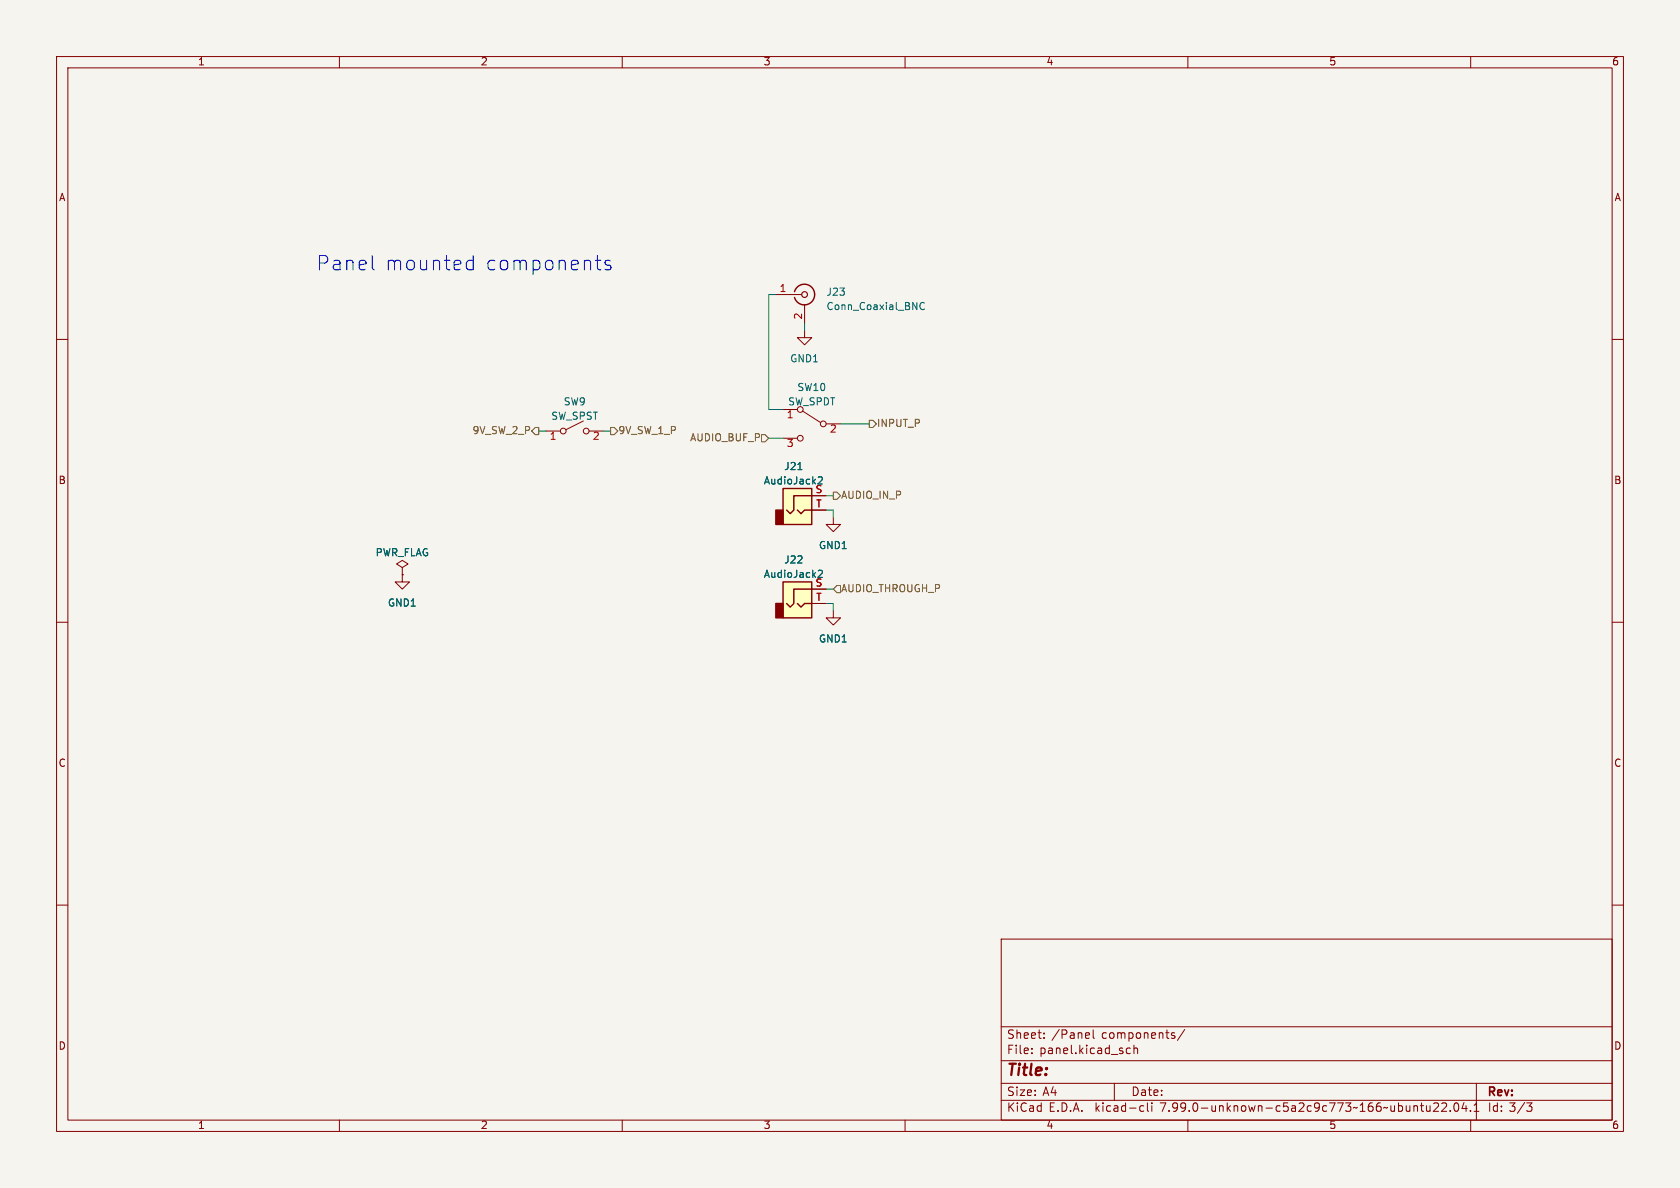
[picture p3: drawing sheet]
<svg xmlns="http://www.w3.org/2000/svg" width="297mm" height="210mm" viewBox="0 0 297 210" stroke-linecap="round" stroke-linejoin="round" font-family="sans-serif">
<path d="M0 0h297v210h-297z" fill="#f5f4ef" stroke="#f5f4ef" stroke-width=".18"/>
<g fill="none" stroke="#840000" stroke-width=".18">
<path d="M10 10h277v190h-277zM12 12h273v186h-273zM60 10v2M110 10v2M160 10v2M210 10v2M260 10v2M10 60h2M137.2 52.1h4.5M142.2 58.4v1.3h-1.2l1.2 1.3 1.3-1.3h-1.3M142.2 53.8v3.4M285 60h2"/>
<path d="M96.5 76.2h2.6M103.1 74.4l-3 1.5M104.1 76.2h2.6M138.4 72.4h2.6M138.4 77.5h2.6M141.9 72.6l3.1 2.1M146 74.9h2.6M143.5 87.6h2.5M143.5 90.2h2.5M147.3 91.4v1.3h1.3l-1.3 1.3-1.3-1.3h1.3M10 110h2M71.1 101.6v1.3h1.3l-1.3 1.2-1.3-1.2h1.3"/>
<path d="M71.1 100.3l1-.6-1-.6-1 .6 1 .6v1.3M71.1 101.6h.1M143.5 104.1h2.5M143.5 106.7h2.5M147.3 108v1.2h1.3l-1.3 1.3-1.3-1.3h1.3M285 110h2M10 160h2M285 160h2M177 166h108v32h-108zM60 198v2M110 198v2M160 198v2"/>
<path d="M177 194.5h108M177 191.5h108M177 187.5h108M177 181.5h108M182.4 186.1v.2M182.4 185.3v.2M184.6 183.4v.2M184.6 182.6v.2M192.4 182.6l.2 .3-.7 .2M192.5 183.5l-.1 .1M193.3 182.1v1.2l.2 .3M197 191.5v3"/>
<path d="M199.3 186.2h.5M199.3 185.3h.5M200.5 185.4l.2-.1h.3l.1 1M200.5 184.8v1.5M201.8 195.5h.4M202.2 196.4l-.4 .1M202.8 195v1.2l.3 .3M203.6 195v.1M203.6 195.5v1M207.3 183.1h.4v.2l-.2 .3h-.3M207.3 182.6h.4M209.4 182l-1.2 1.9"/>
<path d="M210 198v2M251.1 195.5h.6M251.5 196.5h.2M252.2 195.5v.9l.4 .1 .2-.2M252.8 195.5v1M253.5 195.1l.5-.1 .2 .1 .1 .3-.9 1.1h.9M254.9 195.1l.6-.1 .2 .1v.3l-.9 1.1h.9M256.4 196.3v.2M257.2 195h.2a.82 .82 0 0 1 .6 .6 .82 .82 0 0 1-.3 .8l-.2 .1a.81 .81 0 0 1-.6-.7 .81 .81 0 0 1 .3-.8zM258.8 194.9l-.3 1.1h.9M259.2 195.5v1M260 196.3v.2"/>
<path d="M260 198v2M260.6 196.5h.9M260.6 195.4l.4-.4v1.5M261 191.5v6.5M269.9 195h.9l-.5 .5 .5 .2v.5l-.3 .3h-.4"/>
<circle cx="99.6" cy="76.2" r=".51"/>
<circle cx="103.6" cy="76.2" r=".51"/>
<circle cx="141.5" cy="77.5" r=".51"/>
<circle cx="141.5" cy="72.4" r=".51"/>
<circle cx="145.5" cy="74.9" r=".51"/>
</g>
<path d="M140.5 51.6a1.81 1.81 0 0 1 2.8-1 1.81 1.81 0 0 1 0 2.9 1.81 1.81 0 0 1-2.8-.9M138.4 86.4h5.1v6.3h-5.1zM141 90.2l.6 .6 .6-.6h1.3M143.5 87.6h-3.2v2.6l-.6 .6-.6-.6M138.4 102.9h5.1v6.3h-5.1zM141 106.7l.6 .6 .6-.6h1.3M143.5 104.1h-3.2v2.6l-.6 .6-.6-.6" fill="none" stroke="#840000" stroke-width=".25"/>
<circle cx="142.2" cy="52.1" r=".51" fill="none" stroke="#840000" stroke-width=".2"/>
<path d="M163.4 53.6a.6 .6 0 0 0-.8 .4 .6 .6 0 0 0 .6 .7l.2-.1M141.1 83h.7M144.7 84.4l.4-.1 .3 .3-.8 1M144.7 100.9l.4-.1 .3 .4-.8 .9" fill="none" stroke="#006464" stroke-width=".18"/>
<g fill="#ffffc2" stroke="#ffffc2" stroke-width=".18">
<path d="M138.4 102.9h5.1v6.3h-5.1z"/>
<path d="M138.4 86.4h5.1v6.3h-5.1z"/>
</g>
<g fill="#840000" stroke="#840000" stroke-width=".25">
<path d="M137.2 106.7h1.2v2.5h-1.2z"/>
<path d="M137.2 90.2h1.2v2.5h-1.2z"/>
</g>
<path d="M94.6 75.6h.6v1.2h-.6l-.6-.6zM107.9 75.6h.7l.6 .6-.6 .6h-.7zM134.6 76.8h.7l.6 .7-.6 .6h-.7zM153.7 74.3h.6l.6 .6-.6 .7h-.6zM147.3 87h.7l.6 .6-.6 .7h-.7zM148 103.5h.6v1.3h-.6l-.7-.7z" fill="none" stroke="#725600" stroke-width=".18"/>
<path d="M65.9 47.6l.3 .1M82.7 47.6l.2 .1 .8-.1M82.7 46.1l.2-.1 .8 .1M83.7 45.2v2.5M105.3 46h.9M105.7 47.6l.5 .1M107.9 46.1l-.6-.1-.4 .4 .2 .3 .8 .3 .1 .2-.1 .4-.2 .1-.8-.1" fill="none" stroke="#0000c2" stroke-width=".18"/>
<path d="M137.2 52.1h-1.3v20.3h2.5M142.2 57.2v1.2M95.2 76.2h1.3M106.7 76.2h1.2M135.9 77.5h2.5M148.6 74.9h5.1M146 90.2h1.3v1.2M146 87.6h1.3M146 106.7h1.3v1.3M146 104.1h1.3" fill="none" stroke="#009600" stroke-width=".18"/>
<g font-size="3.5" fill="#0000c2">
<text x="55.9" y="48.3">Panel</text>
<text x="67.9" y="48.3">mounted</text>
<text x="85.5" y="48.3">components</text>
</g>
<text font-size="2.8" fill="#840000" x="178" y="190.8">Title:</text>
<g font-size="2.1" fill="#840000">
<text x="178" y="183.9">Sheet:</text>
<text x="185.9" y="183.9">/Panel</text>
<text x="194.7" y="183.9">components/</text>
<text x="178" y="186.6">File:</text>
<text x="183.8" y="186.6">panel.kicad_sch</text>
<text x="178" y="196.8">KiCad</text>
<text x="178" y="194">Size:</text>
<text x="184.3" y="194">A4</text>
<text x="185.4" y="196.8">E.D.A.</text>
<text x="193.7" y="196.8">kicad-cli</text>
<text x="200" y="194">Date:</text>
<text x="205.2" y="196.8">7.99.0-unknown-c5a2c9c773~166~ubuntu22.04.1</text>
<text x="263" y="194.2">Rev:</text>
<text x="263" y="196.8">Id: 3/3</text>
</g>
<g font-size="1.8" fill="#840000">
<text x="35" y="11.8">1</text>
<text x="85" y="11.8">2</text>
<text x="135" y="11.8">3</text>
<text x="185" y="11.8">4</text>
<text x="235" y="11.8">5</text>
<text x="285" y="11.8">6</text>
<text x="10.4" y="35.8">A</text>
<text x="285.4" y="35.8">A</text>
<text x="10.3" y="85.8">B</text>
<text x="285.3" y="85.8">B</text>
<text x="10.3" y="135.8">C</text>
<text x="285.3" y="135.8">C</text>
<text x="10.3" y="185.8">D</text>
<text x="285.3" y="185.8">D</text>
<text x="35" y="199.8">1</text>
<text x="85" y="199.8">2</text>
<text x="135" y="199.8">3</text>
<text x="185" y="199.8">4</text>
<text x="235" y="199.8">5</text>
<text x="285" y="199.8">6</text>
</g>
<g font-size="1.8" fill="#a90000">
<text x="137.8" y="51.8">1</text>
<text x="142" y="56.5" transform="rotate(-90 142 56.5)">2</text>
<text x="139" y="74.3">1</text>
<text x="146.7" y="76.8">2</text>
<text x="97.1" y="78.1">1</text>
<text x="104.7" y="78.1">2</text>
<text x="139" y="79.4">3</text>
<text x="144.1" y="87.4">S</text>
<text x="144.2" y="89.9">T</text>
<text x="144.1" y="103.9">S</text>
<text x="144.2" y="106.4">T</text>
</g>
<g font-size="1.8" fill="#006464">
<text x="146.1" y="52.6">J23</text>
<text x="146.1" y="55.1">Conn_Coaxial_BNC</text>
<text x="139.6" y="64.3">GND1</text>
<text x="99.6" y="71.9">SW9</text>
<text x="139.3" y="71.9">SW_SPDT</text>
<text x="140.9" y="69.4">SW10</text>
<text x="97.4" y="74.5">SW_SPST</text>
<text x="138.6" y="83.4">J21</text>
<text x="135" y="85.9">AudioJack2</text>
<text x="66.3" y="98.6">PWR_FLAG</text>
<text x="138.6" y="99.9">J22</text>
<text x="144.7" y="97.3">GND1</text>
<text x="68.5" y="107.5">GND1</text>
<text x="135" y="102.4">AudioJack2</text>
<text x="144.7" y="113.9">GND1</text>
</g>
<g font-size="1.8" fill="#725600">
<text x="83.4" y="77">9V_SW_2_P</text>
<text x="109.3" y="77">9V_SW_1_P</text>
<text x="155" y="75.8">INPUT_P</text>
<text x="121.9" y="78.3">AUDIO_BUF_P</text>
<text x="148.7" y="88.5">AUDIO_IN_P</text>
<text x="148.7" y="105">AUDIO_THROUGH_P</text>
</g>
</svg>
